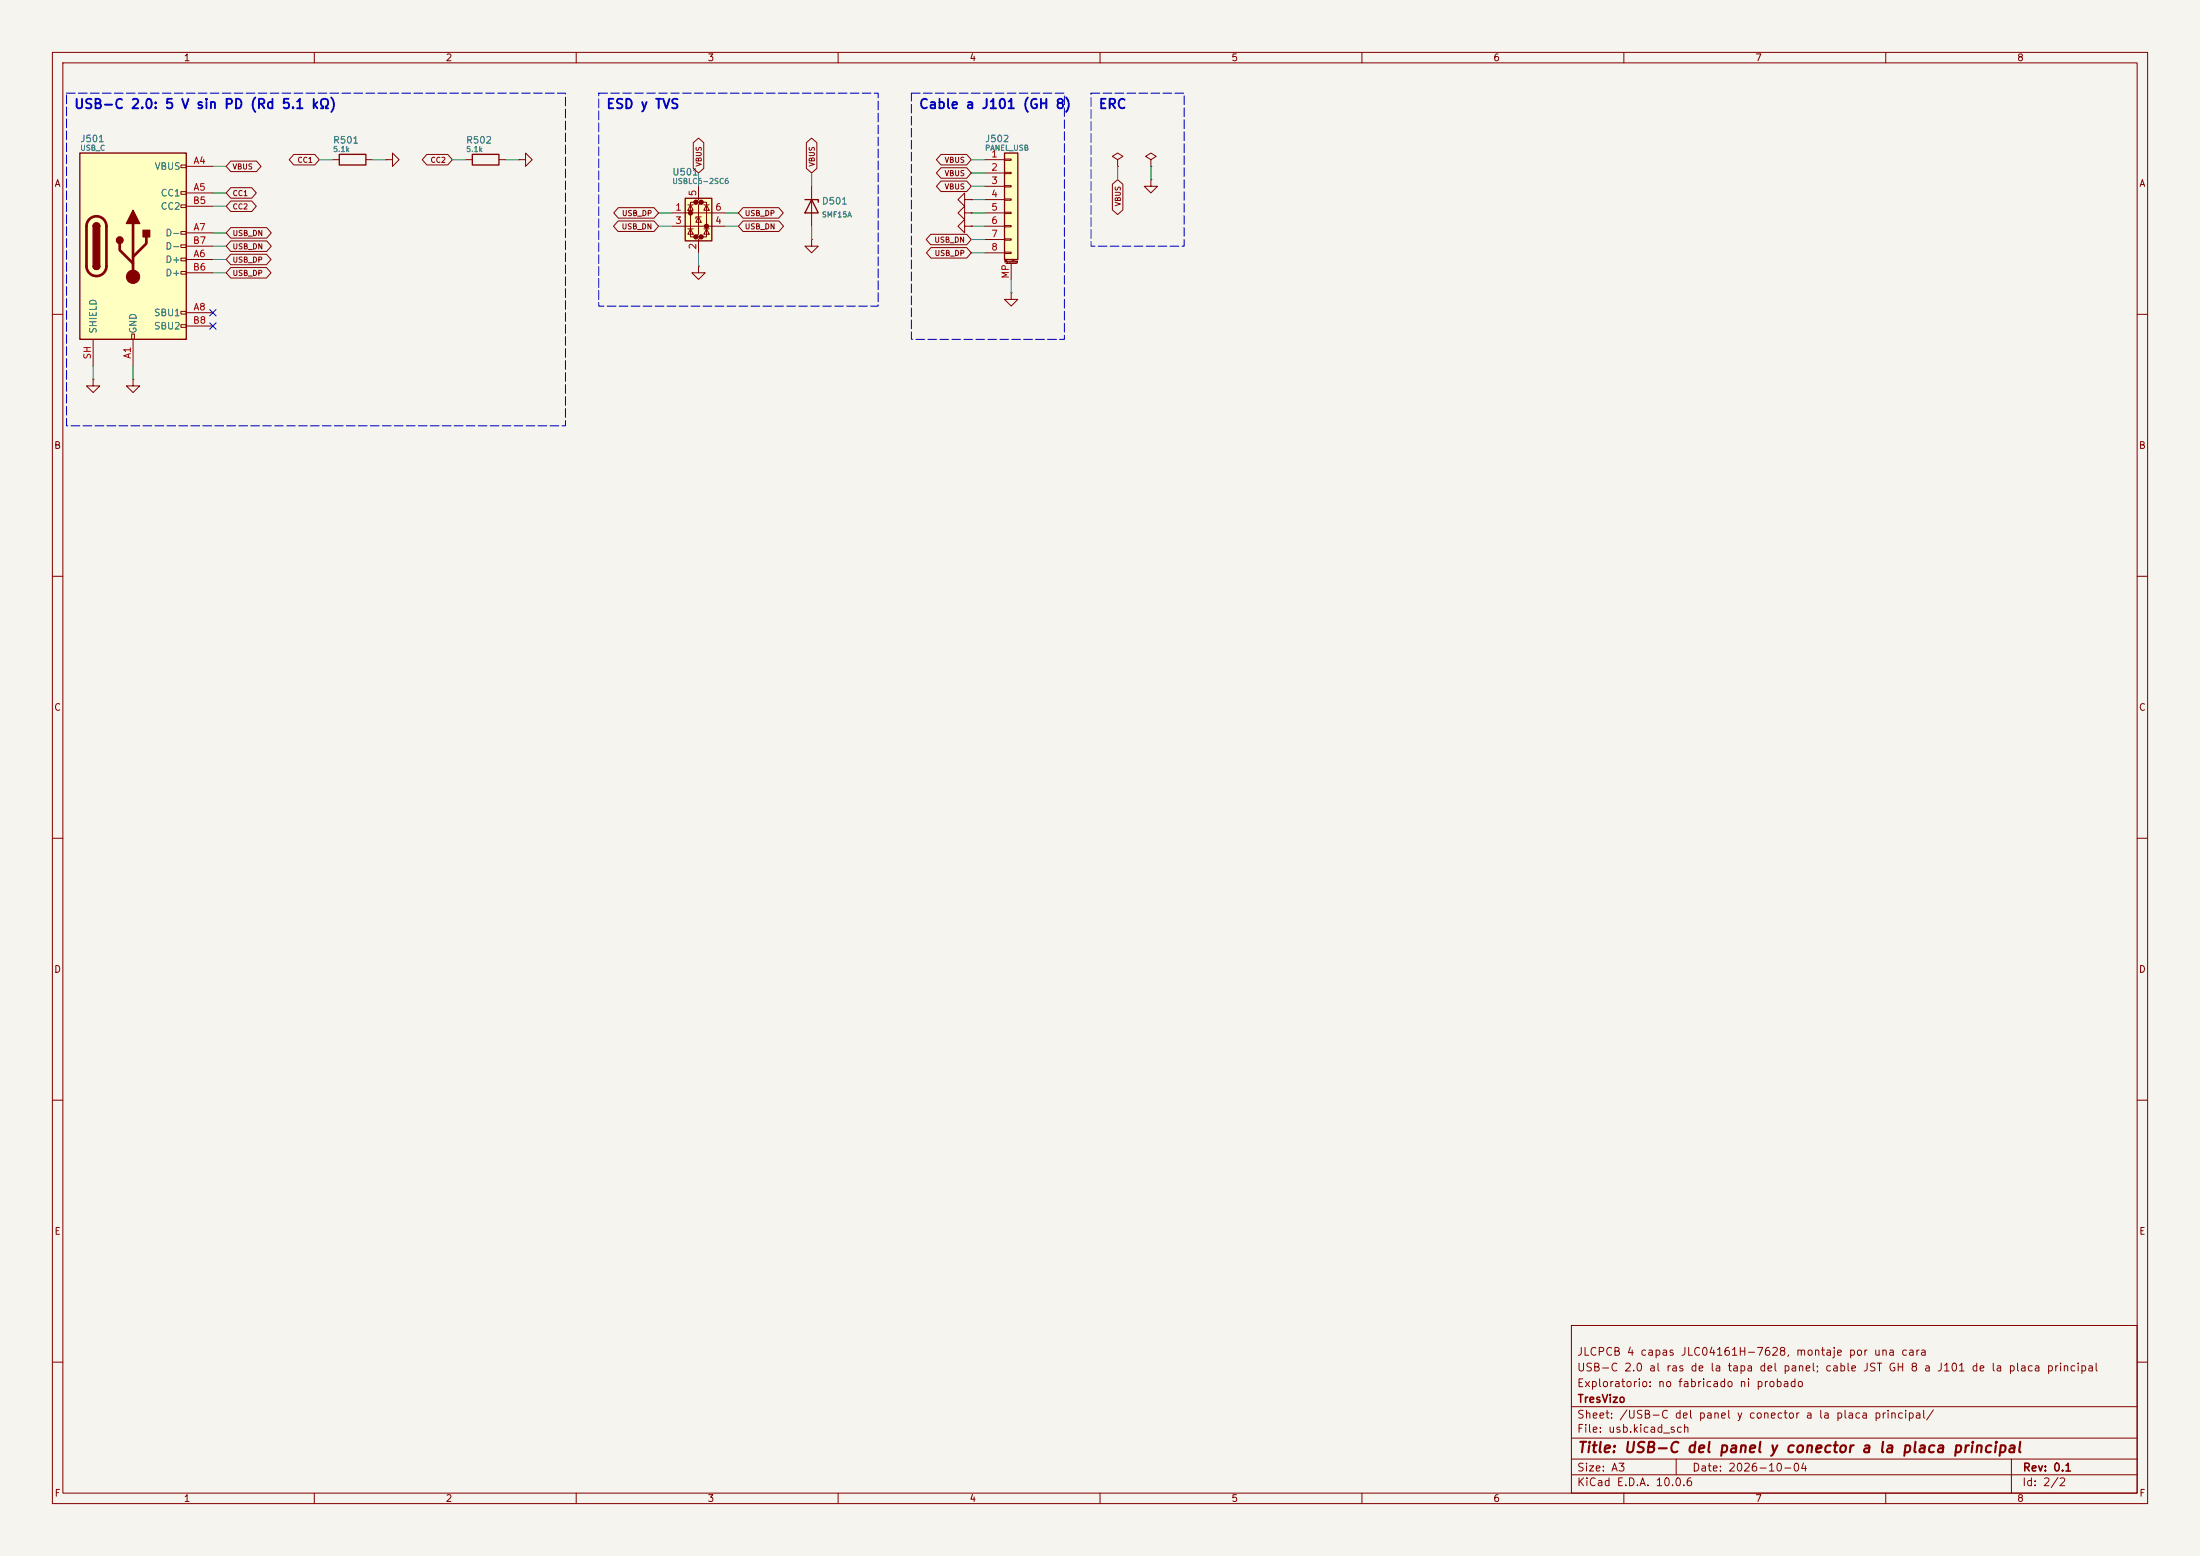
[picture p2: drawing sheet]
(kicad_sch
 (version 20250114)
 (generator "eeschema")
 (generator_version "9.0")
 (paper "A3")
 (title_block
  (title "USB-C del panel y conector a la placa principal")
  (date "2026-10-04")
  (rev "0.1")
  (company "TresVizo")
  (comment 1 "Exploratorio: no fabricado ni probado")
  (comment 2 "USB-C 2.0 al ras de la tapa del panel; cable JST GH 8 a J101 de la placa principal")
  (comment 3 "JLCPCB 4 capas JLC04161H-7628, montaje por una cara"))
 (lib_symbols
  (symbol "Connector:USB_C_Receptacle_USB2.0_16P"
   (pin_names
    (offset 1.016)) (exclude_from_sim no) (in_bom yes) (on_board yes)
   (in_pos_files yes)
   (duplicate_pin_numbers_are_jumpers no)
   (property "Reference" "J" (at 0 22.225 0) (show_name no) (do_not_autoplace no) (effects (font (size 1.27 1.27))))
   (property "Value" "USB_C_Receptacle_USB2.0_16P" (at 0 19.685 0) (show_name no) (do_not_autoplace no) (effects (font (size 1.27 1.27))))
   (property "Footprint" "" (at 3.81 0 0) (show_name no) (do_not_autoplace no) (hide yes) (effects (font (size 1.27 1.27))))
   (property "Datasheet" "https://www.usb.org/sites/default/files/documents/usb_type-c.zip" (at 3.81 0 0) (show_name no) (do_not_autoplace no) (hide yes) (effects (font (size 1.27 1.27))))
   (property "Description" "USB 2.0-only 16P Type-C Receptacle connector" (at 0 0 0) (show_name no) (do_not_autoplace no) (hide yes) (effects (font (size 1.27 1.27))))
   (symbol "USB_C_Receptacle_USB2.0_16P_0_0"
    (rectangle (start -0.254 -17.78) (end 0.254 -16.764) (stroke (width 0) (type default)) (fill (type none)))
    (rectangle (start 10.16 15.494) (end 9.144 14.986) (stroke (width 0) (type default)) (fill (type none)))
    (rectangle (start 10.16 10.414) (end 9.144 9.906) (stroke (width 0) (type default)) (fill (type none)))
    (rectangle (start 10.16 7.874) (end 9.144 7.366) (stroke (width 0) (type default)) (fill (type none)))
    (rectangle (start 10.16 2.794) (end 9.144 2.286) (stroke (width 0) (type default)) (fill (type none)))
    (rectangle (start 10.16 0.254) (end 9.144 -0.254) (stroke (width 0) (type default)) (fill (type none)))
    (rectangle (start 10.16 -2.286) (end 9.144 -2.794) (stroke (width 0) (type default)) (fill (type none)))
    (rectangle (start 10.16 -4.826) (end 9.144 -5.334) (stroke (width 0) (type default)) (fill (type none)))
    (rectangle (start 10.16 -12.446) (end 9.144 -12.954) (stroke (width 0) (type default)) (fill (type none)))
    (rectangle (start 10.16 -14.986) (end 9.144 -15.494) (stroke (width 0) (type default)) (fill (type none))))
   (symbol "USB_C_Receptacle_USB2.0_16P_0_1"
    (rectangle (start -10.16 17.78) (end 10.16 -17.78) (stroke (width 0.254) (type default)) (fill (type background)))
    (polyline (pts (xy -8.89 -3.81) (xy -8.89 3.81)) (stroke (width 0.508) (type default)) (fill (type none)))
    (rectangle (start -7.62 -3.81) (end -6.35 3.81) (stroke (width 0.254) (type default)) (fill (type outline)))
    (arc (start -7.62 3.81) (mid -6.985 4.4423) (end -6.35 3.81) (stroke (width 0.254) (type default)) (fill (type none)))
    (arc (start -7.62 3.81) (mid -6.985 4.4423) (end -6.35 3.81) (stroke (width 0.254) (type default)) (fill (type outline)))
    (arc (start -8.89 3.81) (mid -6.985 5.7067) (end -5.08 3.81) (stroke (width 0.508) (type default)) (fill (type none)))
    (arc (start -5.08 -3.81) (mid -6.985 -5.7067) (end -8.89 -3.81) (stroke (width 0.508) (type default)) (fill (type none)))
    (arc (start -6.35 -3.81) (mid -6.985 -4.4423) (end -7.62 -3.81) (stroke (width 0.254) (type default)) (fill (type none)))
    (arc (start -6.35 -3.81) (mid -6.985 -4.4423) (end -7.62 -3.81) (stroke (width 0.254) (type default)) (fill (type outline)))
    (polyline (pts (xy -5.08 3.81) (xy -5.08 -3.81)) (stroke (width 0.508) (type default)) (fill (type none)))
    (circle (center -2.54 1.143) (radius 0.635) (stroke (width 0.254) (type default)) (fill (type outline)))
    (polyline (pts (xy -1.27 4.318) (xy 0 6.858) (xy 1.27 4.318) (xy -1.27 4.318)) (stroke (width 0.254) (type default)) (fill (type outline)))
    (polyline (pts (xy 0 -2.032) (xy 2.54 0.508) (xy 2.54 1.778)) (stroke (width 0.508) (type default)) (fill (type none)))
    (polyline (pts (xy 0 -3.302) (xy -2.54 -0.762) (xy -2.54 0.508)) (stroke (width 0.508) (type default)) (fill (type none)))
    (polyline (pts (xy 0 -5.842) (xy 0 4.318)) (stroke (width 0.508) (type default)) (fill (type none)))
    (circle (center 0 -5.842) (radius 1.27) (stroke (width 0) (type default)) (fill (type outline)))
    (rectangle (start 1.905 1.778) (end 3.175 3.048) (stroke (width 0.254) (type default)) (fill (type outline))))
   (symbol "USB_C_Receptacle_USB2.0_16P_1_1"
    (pin passive line (at 0 -22.86 90) (length 5.08) (name "GND" (effects (font (size 1.27 1.27)))) (number "A1" (effects (font (size 1.27 1.27)))))
    (pin passive line (at 15.24 15.24 180) (length 5.08) (name "VBUS" (effects (font (size 1.27 1.27)))) (number "A4" (effects (font (size 1.27 1.27)))))
    (pin bidirectional line (at 15.24 10.16 180) (length 5.08) (name "CC1" (effects (font (size 1.27 1.27)))) (number "A5" (effects (font (size 1.27 1.27)))))
    (pin bidirectional line (at 15.24 -2.54 180) (length 5.08) (name "D+" (effects (font (size 1.27 1.27)))) (number "A6" (effects (font (size 1.27 1.27)))))
    (pin bidirectional line (at 15.24 2.54 180) (length 5.08) (name "D-" (effects (font (size 1.27 1.27)))) (number "A7" (effects (font (size 1.27 1.27)))))
    (pin bidirectional line (at 15.24 -12.7 180) (length 5.08) (name "SBU1" (effects (font (size 1.27 1.27)))) (number "A8" (effects (font (size 1.27 1.27)))))
    (pin passive line (at 15.24 15.24 180) (length 5.08) (hide yes) (name "VBUS" (effects (font (size 1.27 1.27)))) (number "A9" (effects (font (size 1.27 1.27)))))
    (pin passive line (at 0 -22.86 90) (length 5.08) (hide yes) (name "GND" (effects (font (size 1.27 1.27)))) (number "A12" (effects (font (size 1.27 1.27)))))
    (pin passive line (at 0 -22.86 90) (length 5.08) (hide yes) (name "GND" (effects (font (size 1.27 1.27)))) (number "B1" (effects (font (size 1.27 1.27)))))
    (pin passive line (at 15.24 15.24 180) (length 5.08) (hide yes) (name "VBUS" (effects (font (size 1.27 1.27)))) (number "B4" (effects (font (size 1.27 1.27)))))
    (pin bidirectional line (at 15.24 7.62 180) (length 5.08) (name "CC2" (effects (font (size 1.27 1.27)))) (number "B5" (effects (font (size 1.27 1.27)))))
    (pin bidirectional line (at 15.24 -5.08 180) (length 5.08) (name "D+" (effects (font (size 1.27 1.27)))) (number "B6" (effects (font (size 1.27 1.27)))))
    (pin bidirectional line (at 15.24 0 180) (length 5.08) (name "D-" (effects (font (size 1.27 1.27)))) (number "B7" (effects (font (size 1.27 1.27)))))
    (pin bidirectional line (at 15.24 -15.24 180) (length 5.08) (name "SBU2" (effects (font (size 1.27 1.27)))) (number "B8" (effects (font (size 1.27 1.27)))))
    (pin passive line (at 15.24 15.24 180) (length 5.08) (hide yes) (name "VBUS" (effects (font (size 1.27 1.27)))) (number "B9" (effects (font (size 1.27 1.27)))))
    (pin passive line (at 0 -22.86 90) (length 5.08) (hide yes) (name "GND" (effects (font (size 1.27 1.27)))) (number "B12" (effects (font (size 1.27 1.27)))))
    (pin passive line (at -7.62 -22.86 90) (length 5.08) (name "SHIELD" (effects (font (size 1.27 1.27)))) (number "SH" (effects (font (size 1.27 1.27))))))
   (embedded_fonts no))
  (symbol "power:GND"
   (power global)
   (pin_numbers (hide yes))
   (pin_names
    (offset 0) (hide yes)) (exclude_from_sim no) (in_bom yes) (on_board yes)
   (in_pos_files yes)
   (duplicate_pin_numbers_are_jumpers no)
   (property "Reference" "#PWR" (at 0 -6.35 0) (show_name no) (do_not_autoplace no) (hide yes) (effects (font (size 1.27 1.27))))
   (property "Value" "GND" (at 0 -3.81 0) (show_name no) (do_not_autoplace no) (effects (font (size 1.27 1.27))))
   (property "Footprint" "" (at 0 0 0) (show_name no) (do_not_autoplace no) (hide yes) (effects (font (size 1.27 1.27))))
   (property "Datasheet" "" (at 0 0 0) (show_name no) (do_not_autoplace no) (hide yes) (effects (font (size 1.27 1.27))))
   (property "Description" "Power symbol creates a global label with name \"GND\" , ground" (at 0 0 0) (show_name no) (do_not_autoplace no) (hide yes) (effects (font (size 1.27 1.27))))
   (symbol "GND_0_1"
    (polyline (pts (xy 0 0) (xy 0 -1.27) (xy 1.27 -1.27) (xy 0 -2.54) (xy -1.27 -1.27) (xy 0 -1.27)) (stroke (width 0) (type default)) (fill (type none))))
   (symbol "GND_1_1"
    (pin power_in line (at 0 0 270) (length 0) (name "" (effects (font (size 1.27 1.27)))) (number "1" (effects (font (size 1.27 1.27))))))
   (embedded_fonts no))
  (symbol "Device:R"
   (pin_numbers (hide yes))
   (pin_names
    (offset 0)) (exclude_from_sim no) (in_bom yes) (on_board yes)
   (in_pos_files yes)
   (duplicate_pin_numbers_are_jumpers no)
   (property "Reference" "R" (at 2.032 0 90) (show_name no) (do_not_autoplace no) (effects (font (size 1.27 1.27))))
   (property "Value" "R" (at 0 0 90) (show_name no) (do_not_autoplace no) (effects (font (size 1.27 1.27))))
   (property "Footprint" "" (at -1.778 0 90) (show_name no) (do_not_autoplace no) (hide yes) (effects (font (size 1.27 1.27))))
   (property "Datasheet" "" (at 0 0 0) (show_name no) (do_not_autoplace no) (hide yes) (effects (font (size 1.27 1.27))))
   (property "Description" "Resistor" (at 0 0 0) (show_name no) (do_not_autoplace no) (hide yes) (effects (font (size 1.27 1.27))))
   (symbol "R_0_1"
    (rectangle (start -1.016 -2.54) (end 1.016 2.54) (stroke (width 0.254) (type default)) (fill (type none))))
   (symbol "R_1_1"
    (pin passive line (at 0 3.81 270) (length 1.27) (name "" (effects (font (size 1.27 1.27)))) (number "1" (effects (font (size 1.27 1.27)))))
    (pin passive line (at 0 -3.81 90) (length 1.27) (name "" (effects (font (size 1.27 1.27)))) (number "2" (effects (font (size 1.27 1.27))))))
   (embedded_fonts no))
  (symbol "Power_Protection:USBLC6-2SC6"
   (pin_names (hide yes)) (exclude_from_sim no) (in_bom yes) (on_board yes)
   (in_pos_files yes)
   (duplicate_pin_numbers_are_jumpers no)
   (property "Reference" "U" (at 0.635 5.715 0) (show_name no) (do_not_autoplace no) (effects (font (size 1.27 1.27)) (justify left)))
   (property "Value" "USBLC6-2SC6" (at 0.635 3.81 0) (show_name no) (do_not_autoplace no) (effects (font (size 1.27 1.27)) (justify left)))
   (property "Footprint" "Package_TO_SOT_SMD:SOT-23-6" (at 1.27 -6.35 0) (show_name no) (do_not_autoplace no) (hide yes) (effects (font (size 1.27 1.27)
    (italic yes)) (justify left)))
   (property "Datasheet" "https://www.st.com/resource/en/datasheet/usblc6-2.pdf" (at 1.27 -8.255 0) (show_name no) (do_not_autoplace no) (hide yes) (effects (font (size 1.27 1.27)) (justify left)))
   (property "Description" "Very low capacitance ESD protection diode, 2 data-line, SOT-23-6" (at 0 0 0) (show_name no) (do_not_autoplace no) (hide yes) (effects (font (size 1.27 1.27))))
   (symbol "USBLC6-2SC6_0_0"
    (circle (center -1.524 0) (radius 0.0001) (stroke (width 0.508) (type default)) (fill (type none)))
    (circle (center -0.508 2.032) (radius 0.0001) (stroke (width 0.508) (type default)) (fill (type none)))
    (circle (center -0.508 -4.572) (radius 0.0001) (stroke (width 0.508) (type default)) (fill (type none)))
    (circle (center 0.508 2.032) (radius 0.0001) (stroke (width 0.508) (type default)) (fill (type none)))
    (circle (center 0.508 -4.572) (radius 0.0001) (stroke (width 0.508) (type default)) (fill (type none)))
    (circle (center 1.524 -2.54) (radius 0.0001) (stroke (width 0.508) (type default)) (fill (type none))))
   (symbol "USBLC6-2SC6_0_1"
    (polyline (pts (xy -2.54 0) (xy 2.54 0)) (stroke (width 0) (type default)) (fill (type none)))
    (polyline (pts (xy -2.54 -2.54) (xy 2.54 -2.54)) (stroke (width 0) (type default)) (fill (type none)))
    (polyline (pts (xy -2.032 0.508) (xy -1.016 0.508) (xy -1.524 1.524) (xy -2.032 0.508)) (stroke (width 0) (type default)) (fill (type none)))
    (polyline (pts (xy -2.032 -3.048) (xy -1.016 -3.048)) (stroke (width 0) (type default)) (fill (type none)))
    (polyline (pts (xy -1.016 1.524) (xy -2.032 1.524)) (stroke (width 0) (type default)) (fill (type none)))
    (polyline (pts (xy -1.016 -4.064) (xy -2.032 -4.064) (xy -1.524 -3.048) (xy -1.016 -4.064)) (stroke (width 0) (type default)) (fill (type none)))
    (polyline (pts (xy -0.508 -1.143) (xy -0.508 -0.762) (xy 0.508 -0.762)) (stroke (width 0) (type default)) (fill (type none)))
    (polyline (pts (xy 0 2.54) (xy -0.508 2.032) (xy 0.508 2.032) (xy 0 1.524) (xy 0 -4.064) (xy -0.508 -4.572) (xy 0.508 -4.572) (xy 0 -5.08)) (stroke (width 0) (type default)) (fill (type none)))
    (polyline (pts (xy 0.508 -1.778) (xy -0.508 -1.778) (xy 0 -0.762) (xy 0.508 -1.778)) (stroke (width 0) (type default)) (fill (type none)))
    (polyline (pts (xy 1.016 1.524) (xy 2.032 1.524)) (stroke (width 0) (type default)) (fill (type none)))
    (polyline (pts (xy 1.016 -3.048) (xy 2.032 -3.048)) (stroke (width 0) (type default)) (fill (type none)))
    (polyline (pts (xy 2.032 0.508) (xy 1.016 0.508) (xy 1.524 1.524) (xy 2.032 0.508)) (stroke (width 0) (type default)) (fill (type none)))
    (polyline (pts (xy 2.032 -4.064) (xy 1.016 -4.064) (xy 1.524 -3.048) (xy 2.032 -4.064)) (stroke (width 0) (type default)) (fill (type none))))
   (symbol "USBLC6-2SC6_1_1"
    (rectangle (start -2.54 2.794) (end 2.54 -5.334) (stroke (width 0.254) (type default)) (fill (type background)))
    (polyline (pts (xy -0.508 2.032) (xy -1.524 2.032) (xy -1.524 -4.572) (xy -0.508 -4.572)) (stroke (width 0) (type default)) (fill (type none)))
    (polyline (pts (xy 0.508 -4.572) (xy 1.524 -4.572) (xy 1.524 2.032) (xy 0.508 2.032)) (stroke (width 0) (type default)) (fill (type none)))
    (pin passive line (at -5.08 0 0) (length 2.54) (name "I/O1" (effects (font (size 1.27 1.27)))) (number "1" (effects (font (size 1.27 1.27)))))
    (pin passive line (at 0 -7.62 90) (length 2.54) (name "GND" (effects (font (size 1.27 1.27)))) (number "2" (effects (font (size 1.27 1.27)))))
    (pin passive line (at -5.08 -2.54 0) (length 2.54) (name "I/O2" (effects (font (size 1.27 1.27)))) (number "3" (effects (font (size 1.27 1.27)))))
    (pin passive line (at 5.08 -2.54 180) (length 2.54) (name "I/O2" (effects (font (size 1.27 1.27)))) (number "4" (effects (font (size 1.27 1.27)))))
    (pin passive line (at 0 5.08 270) (length 2.54) (name "VBUS" (effects (font (size 1.27 1.27)))) (number "5" (effects (font (size 1.27 1.27)))))
    (pin passive line (at 5.08 0 180) (length 2.54) (name "I/O1" (effects (font (size 1.27 1.27)))) (number "6" (effects (font (size 1.27 1.27))))))
   (embedded_fonts no))
  (symbol "Device:D_Zener"
   (pin_numbers (hide yes))
   (pin_names
    (offset 1.016) (hide yes)) (exclude_from_sim no) (in_bom yes) (on_board yes)
   (in_pos_files yes)
   (duplicate_pin_numbers_are_jumpers no)
   (property "Reference" "D" (at 0 2.54 0) (show_name no) (do_not_autoplace no) (effects (font (size 1.27 1.27))))
   (property "Value" "D_Zener" (at 0 -2.54 0) (show_name no) (do_not_autoplace no) (effects (font (size 1.27 1.27))))
   (property "Footprint" "" (at 0 0 0) (show_name no) (do_not_autoplace no) (hide yes) (effects (font (size 1.27 1.27))))
   (property "Datasheet" "" (at 0 0 0) (show_name no) (do_not_autoplace no) (hide yes) (effects (font (size 1.27 1.27))))
   (property "Description" "Zener diode" (at 0 0 0) (show_name no) (do_not_autoplace no) (hide yes) (effects (font (size 1.27 1.27))))
   (symbol "D_Zener_0_1"
    (polyline (pts (xy -1.27 -1.27) (xy -1.27 1.27) (xy -0.762 1.27)) (stroke (width 0.254) (type default)) (fill (type none)))
    (polyline (pts (xy 1.27 0) (xy -1.27 0)) (stroke (width 0) (type default)) (fill (type none)))
    (polyline (pts (xy 1.27 -1.27) (xy 1.27 1.27) (xy -1.27 0) (xy 1.27 -1.27)) (stroke (width 0.254) (type default)) (fill (type none))))
   (symbol "D_Zener_1_1"
    (pin passive line (at -3.81 0 0) (length 2.54) (name "K" (effects (font (size 1.27 1.27)))) (number "1" (effects (font (size 1.27 1.27)))))
    (pin passive line (at 3.81 0 180) (length 2.54) (name "A" (effects (font (size 1.27 1.27)))) (number "2" (effects (font (size 1.27 1.27))))))
   (embedded_fonts no))
  (symbol "Connector_Generic_MountingPin:Conn_01x08_MountingPin"
   (pin_names
    (offset 1.016) (hide yes)) (exclude_from_sim no) (in_bom yes) (on_board yes)
   (in_pos_files yes)
   (duplicate_pin_numbers_are_jumpers no)
   (property "Reference" "J" (at 0 10.16 0) (show_name no) (do_not_autoplace no) (effects (font (size 1.27 1.27))))
   (property "Value" "Conn_01x08_MountingPin" (at 1.27 -12.7 0) (show_name no) (do_not_autoplace no) (effects (font (size 1.27 1.27)) (justify left)))
   (property "Footprint" "" (at 0 0 0) (show_name no) (do_not_autoplace no) (hide yes) (effects (font (size 1.27 1.27))))
   (property "Datasheet" "" (at 0 0 0) (show_name no) (do_not_autoplace no) (hide yes) (effects (font (size 1.27 1.27))))
   (property "Description" "Generic connectable mounting pin connector, single row, 01x08, script generated (kicad-library-utils/schlib/autogen/connector/)" (at 0 0 0) (show_name no) (do_not_autoplace no) (hide yes) (effects (font (size 1.27 1.27))))
   (symbol "Conn_01x08_MountingPin_1_1"
    (rectangle (start -1.27 8.89) (end 1.27 -11.43) (stroke (width 0.254) (type default)) (fill (type background)))
    (rectangle (start -1.27 7.747) (end 0 7.493) (stroke (width 0.1524) (type default)) (fill (type none)))
    (rectangle (start -1.27 5.207) (end 0 4.953) (stroke (width 0.1524) (type default)) (fill (type none)))
    (rectangle (start -1.27 2.667) (end 0 2.413) (stroke (width 0.1524) (type default)) (fill (type none)))
    (rectangle (start -1.27 0.127) (end 0 -0.127) (stroke (width 0.1524) (type default)) (fill (type none)))
    (rectangle (start -1.27 -2.413) (end 0 -2.667) (stroke (width 0.1524) (type default)) (fill (type none)))
    (rectangle (start -1.27 -4.953) (end 0 -5.207) (stroke (width 0.1524) (type default)) (fill (type none)))
    (rectangle (start -1.27 -7.493) (end 0 -7.747) (stroke (width 0.1524) (type default)) (fill (type none)))
    (rectangle (start -1.27 -10.033) (end 0 -10.287) (stroke (width 0.1524) (type default)) (fill (type none)))
    (polyline (pts (xy -1.016 -12.192) (xy 1.016 -12.192)) (stroke (width 0.1524) (type default)) (fill (type none)))
    (text "Mounting" (at 0 -11.811 0) (effects (font (size 0.381 0.381))))
    (pin passive line (at -5.08 7.62 0) (length 3.81) (name "Pin_1" (effects (font (size 1.27 1.27)))) (number "1" (effects (font (size 1.27 1.27)))))
    (pin passive line (at -5.08 5.08 0) (length 3.81) (name "Pin_2" (effects (font (size 1.27 1.27)))) (number "2" (effects (font (size 1.27 1.27)))))
    (pin passive line (at -5.08 2.54 0) (length 3.81) (name "Pin_3" (effects (font (size 1.27 1.27)))) (number "3" (effects (font (size 1.27 1.27)))))
    (pin passive line (at -5.08 0 0) (length 3.81) (name "Pin_4" (effects (font (size 1.27 1.27)))) (number "4" (effects (font (size 1.27 1.27)))))
    (pin passive line (at -5.08 -2.54 0) (length 3.81) (name "Pin_5" (effects (font (size 1.27 1.27)))) (number "5" (effects (font (size 1.27 1.27)))))
    (pin passive line (at -5.08 -5.08 0) (length 3.81) (name "Pin_6" (effects (font (size 1.27 1.27)))) (number "6" (effects (font (size 1.27 1.27)))))
    (pin passive line (at -5.08 -7.62 0) (length 3.81) (name "Pin_7" (effects (font (size 1.27 1.27)))) (number "7" (effects (font (size 1.27 1.27)))))
    (pin passive line (at -5.08 -10.16 0) (length 3.81) (name "Pin_8" (effects (font (size 1.27 1.27)))) (number "8" (effects (font (size 1.27 1.27)))))
    (pin passive line (at 0 -15.24 90) (length 3.048) (name "MountPin" (effects (font (size 1.27 1.27)))) (number "MP" (effects (font (size 1.27 1.27))))))
   (embedded_fonts no))
  (symbol "power:PWR_FLAG"
   (power global)
   (pin_numbers (hide yes))
   (pin_names
    (offset 0) (hide yes)) (exclude_from_sim no) (in_bom yes) (on_board yes)
   (in_pos_files yes)
   (duplicate_pin_numbers_are_jumpers no)
   (property "Reference" "#FLG" (at 0 1.905 0) (show_name no) (do_not_autoplace no) (hide yes) (effects (font (size 1.27 1.27))))
   (property "Value" "PWR_FLAG" (at 0 3.81 0) (show_name no) (do_not_autoplace no) (effects (font (size 1.27 1.27))))
   (property "Footprint" "" (at 0 0 0) (show_name no) (do_not_autoplace no) (hide yes) (effects (font (size 1.27 1.27))))
   (property "Datasheet" "" (at 0 0 0) (show_name no) (do_not_autoplace no) (hide yes) (effects (font (size 1.27 1.27))))
   (property "Description" "Special symbol for telling ERC where power comes from" (at 0 0 0) (show_name no) (do_not_autoplace no) (hide yes) (effects (font (size 1.27 1.27))))
   (symbol "PWR_FLAG_0_0"
    (pin power_out line (at 0 0 90) (length 0) (name "" (effects (font (size 1.27 1.27)))) (number "1" (effects (font (size 1.27 1.27))))))
   (symbol "PWR_FLAG_0_1"
    (polyline (pts (xy 0 0) (xy 0 1.27) (xy -1.016 1.905) (xy 0 2.54) (xy 1.016 1.905) (xy 0 1.27)) (stroke (width 0) (type default)) (fill (type none))))
   (embedded_fonts no)))
 (symbol
  (lib_id "Connector:USB_C_Receptacle_USB2.0_16P")
  (at 25.4 46.99 0)
  (unit 1)
  (exclude_from_sim no)
  (in_bom yes)
  (on_board yes)
  (dnp no)
  (property "Reference" "J501" (at 15.24 27.21 0) (effects (font (size 1.27 1.27)) (justify left bottom)))
  (property "Value" "USB_C" (at 15.24 28.81 0) (effects (font (size 1 1)) (justify left bottom)))
  (property "Footprint" "tresvizo_lcsc:USB-C_SMD-TYPE-C-31-M-12" (at 25.4 46.99 0) (effects (font (size 1.27 1.27)) (hide yes)))
  (property "Datasheet" "https://www.lcsc.com/datasheet/lcsc_datasheet_2205251630_Korean-Hroparts-Elec-TYPE-C-31-M-12_C165948.pdf" (at 25.4 46.99 0) (effects (font (size 1.27 1.27)) (hide yes)))
  (property "Description" "HRO TYPE-C-31-M-12: USB-C 16 contactos horizontal; cara 1.29 mm por delante del canto, eje a ~1.65 mm de la placa; carcasa a GND" (at 25.4 46.99 0) (effects (font (size 1.27 1.27)) (hide yes)))
  (property "MPN" "TYPE-C-31-M-12" (at 25.4 46.99 0) (effects (font (size 1.27 1.27)) (hide yes)))
  (property "LCSC" "C165948" (at 25.4 46.99 0) (effects (font (size 1.27 1.27)) (hide yes)))
  (pin "A1")
  (pin "A4")
  (pin "A5")
  (pin "A6")
  (pin "A7")
  (pin "A8")
  (pin "A9")
  (pin "A12")
  (pin "B1")
  (pin "B4")
  (pin "B5")
  (pin "B6")
  (pin "B7")
  (pin "B8")
  (pin "B9")
  (pin "B12")
  (pin "SH"))
 (wire
  (pts (xy 25.4 69.85) (xy 25.4 72.39))
  (stroke (width 0) (type default)))
 (symbol
  (lib_id "power:GND")
  (at 25.4 72.39 0)
  (unit 1)
  (exclude_from_sim no)
  (in_bom yes)
  (on_board yes)
  (dnp no)
  (property "Reference" "#PWR1001" (at 25.4 72.39 0) (effects (font (size 1.27 1.27)) (hide yes)))
  (property "Value" "GND" (at 25.4 75.59 0) (effects (font (size 1 1)) (hide yes)))
  (property "Footprint" "" (at 25.4 72.39 0) (effects (font (size 1.27 1.27)) (hide yes)))
  (property "Datasheet" "" (at 25.4 72.39 0) (effects (font (size 1.27 1.27)) (hide yes)))
  (property "Description" "" (at 25.4 72.39 0) (effects (font (size 1.27 1.27)) (hide yes)))
  (pin "1"))
 (wire
  (pts (xy 40.64 31.75) (xy 43.18 31.75))
  (stroke (width 0) (type default)))
 (global_label "VBUS"
  (shape bidirectional)
  (at 43.18 31.75 0)
  (fields_autoplaced yes)
  (effects (font (size 1 1)) (justify left))
  (property "Intersheetrefs" "${INTERSHEET_REFS}" (at 43.18 31.75 0) (effects (font (size 1 1)) (hide yes))))
 (wire
  (pts (xy 40.64 36.83) (xy 43.18 36.83))
  (stroke (width 0) (type default)))
 (global_label "CC1"
  (shape bidirectional)
  (at 43.18 36.83 0)
  (fields_autoplaced yes)
  (effects (font (size 1 1)) (justify left))
  (property "Intersheetrefs" "${INTERSHEET_REFS}" (at 43.18 36.83 0) (effects (font (size 1 1)) (hide yes))))
 (wire
  (pts (xy 40.64 49.53) (xy 43.18 49.53))
  (stroke (width 0) (type default)))
 (global_label "USB_DP"
  (shape bidirectional)
  (at 43.18 49.53 0)
  (fields_autoplaced yes)
  (effects (font (size 1 1)) (justify left))
  (property "Intersheetrefs" "${INTERSHEET_REFS}" (at 43.18 49.53 0) (effects (font (size 1 1)) (hide yes))))
 (wire
  (pts (xy 40.64 44.45) (xy 43.18 44.45))
  (stroke (width 0) (type default)))
 (global_label "USB_DN"
  (shape bidirectional)
  (at 43.18 44.45 0)
  (fields_autoplaced yes)
  (effects (font (size 1 1)) (justify left))
  (property "Intersheetrefs" "${INTERSHEET_REFS}" (at 43.18 44.45 0) (effects (font (size 1 1)) (hide yes))))
 (no_connect
  (at 40.64 59.69))
 (wire
  (pts (xy 40.64 39.37) (xy 43.18 39.37))
  (stroke (width 0) (type default)))
 (global_label "CC2"
  (shape bidirectional)
  (at 43.18 39.37 0)
  (fields_autoplaced yes)
  (effects (font (size 1 1)) (justify left))
  (property "Intersheetrefs" "${INTERSHEET_REFS}" (at 43.18 39.37 0) (effects (font (size 1 1)) (hide yes))))
 (wire
  (pts (xy 40.64 52.07) (xy 43.18 52.07))
  (stroke (width 0) (type default)))
 (global_label "USB_DP"
  (shape bidirectional)
  (at 43.18 52.07 0)
  (fields_autoplaced yes)
  (effects (font (size 1 1)) (justify left))
  (property "Intersheetrefs" "${INTERSHEET_REFS}" (at 43.18 52.07 0) (effects (font (size 1 1)) (hide yes))))
 (wire
  (pts (xy 40.64 46.99) (xy 43.18 46.99))
  (stroke (width 0) (type default)))
 (global_label "USB_DN"
  (shape bidirectional)
  (at 43.18 46.99 0)
  (fields_autoplaced yes)
  (effects (font (size 1 1)) (justify left))
  (property "Intersheetrefs" "${INTERSHEET_REFS}" (at 43.18 46.99 0) (effects (font (size 1 1)) (hide yes))))
 (no_connect
  (at 40.64 62.23))
 (wire
  (pts (xy 17.78 69.85) (xy 17.78 72.39))
  (stroke (width 0) (type default)))
 (symbol
  (lib_id "power:GND")
  (at 17.78 72.39 0)
  (unit 1)
  (exclude_from_sim no)
  (in_bom yes)
  (on_board yes)
  (dnp no)
  (property "Reference" "#PWR1002" (at 17.78 72.39 0) (effects (font (size 1.27 1.27)) (hide yes)))
  (property "Value" "GND" (at 17.78 75.59 0) (effects (font (size 1 1)) (hide yes)))
  (property "Footprint" "" (at 17.78 72.39 0) (effects (font (size 1.27 1.27)) (hide yes)))
  (property "Datasheet" "" (at 17.78 72.39 0) (effects (font (size 1.27 1.27)) (hide yes)))
  (property "Description" "" (at 17.78 72.39 0) (effects (font (size 1.27 1.27)) (hide yes)))
  (pin "1"))
 (symbol
  (lib_id "Device:R")
  (at 67.31 30.48 90)
  (unit 1)
  (exclude_from_sim no)
  (in_bom yes)
  (on_board yes)
  (dnp no)
  (property "Reference" "R501" (at 63.5 27.464 270) (effects (font (size 1.27 1.27)) (justify left bottom)))
  (property "Value" "5.1k" (at 63.5 29.064 270) (effects (font (size 1 1)) (justify left bottom)))
  (property "Footprint" "Resistor_SMD:R_0402_1005Metric" (at 67.31 30.48 0) (effects (font (size 1.27 1.27)) (hide yes)))
  (property "Datasheet" "" (at 67.31 30.48 0) (effects (font (size 1.27 1.27)) (hide yes)))
  (property "Description" "Rd de CC1: el cargador ve un sumidero y entrega 5 V (sin PD ni HVDCP)" (at 67.31 30.48 0) (effects (font (size 1.27 1.27)) (hide yes)))
  (property "MPN" "0402WGF5101TCE" (at 67.31 30.48 0) (effects (font (size 1.27 1.27)) (hide yes)))
  (property "LCSC" "C25905" (at 67.31 30.48 0) (effects (font (size 1.27 1.27)) (hide yes)))
  (pin "1")
  (pin "2"))
 (wire
  (pts (xy 63.5 30.48) (xy 60.96 30.48))
  (stroke (width 0) (type default)))
 (global_label "CC1"
  (shape bidirectional)
  (at 60.96 30.48 180)
  (fields_autoplaced yes)
  (effects (font (size 1 1)) (justify right))
  (property "Intersheetrefs" "${INTERSHEET_REFS}" (at 60.96 30.48 0) (effects (font (size 1 1)) (hide yes))))
 (wire
  (pts (xy 71.12 30.48) (xy 73.66 30.48))
  (stroke (width 0) (type default)))
 (symbol
  (lib_id "power:GND")
  (at 73.66 30.48 90)
  (unit 1)
  (exclude_from_sim no)
  (in_bom yes)
  (on_board yes)
  (dnp no)
  (property "Reference" "#PWR1003" (at 73.66 30.48 0) (effects (font (size 1.27 1.27)) (hide yes)))
  (property "Value" "GND" (at 73.66 33.68 270) (effects (font (size 1 1)) (hide yes)))
  (property "Footprint" "" (at 73.66 30.48 0) (effects (font (size 1.27 1.27)) (hide yes)))
  (property "Datasheet" "" (at 73.66 30.48 0) (effects (font (size 1.27 1.27)) (hide yes)))
  (property "Description" "" (at 73.66 30.48 0) (effects (font (size 1.27 1.27)) (hide yes)))
  (pin "1"))
 (symbol
  (lib_id "Device:R")
  (at 92.71 30.48 90)
  (unit 1)
  (exclude_from_sim no)
  (in_bom yes)
  (on_board yes)
  (dnp no)
  (property "Reference" "R502" (at 88.9 27.464 270) (effects (font (size 1.27 1.27)) (justify left bottom)))
  (property "Value" "5.1k" (at 88.9 29.064 270) (effects (font (size 1 1)) (justify left bottom)))
  (property "Footprint" "Resistor_SMD:R_0402_1005Metric" (at 92.71 30.48 0) (effects (font (size 1.27 1.27)) (hide yes)))
  (property "Datasheet" "" (at 92.71 30.48 0) (effects (font (size 1.27 1.27)) (hide yes)))
  (property "Description" "Rd de CC2: el cargador ve un sumidero y entrega 5 V (sin PD ni HVDCP)" (at 92.71 30.48 0) (effects (font (size 1.27 1.27)) (hide yes)))
  (property "MPN" "0402WGF5101TCE" (at 92.71 30.48 0) (effects (font (size 1.27 1.27)) (hide yes)))
  (property "LCSC" "C25905" (at 92.71 30.48 0) (effects (font (size 1.27 1.27)) (hide yes)))
  (pin "1")
  (pin "2"))
 (wire
  (pts (xy 88.9 30.48) (xy 86.36 30.48))
  (stroke (width 0) (type default)))
 (global_label "CC2"
  (shape bidirectional)
  (at 86.36 30.48 180)
  (fields_autoplaced yes)
  (effects (font (size 1 1)) (justify right))
  (property "Intersheetrefs" "${INTERSHEET_REFS}" (at 86.36 30.48 0) (effects (font (size 1 1)) (hide yes))))
 (wire
  (pts (xy 96.52 30.48) (xy 99.06 30.48))
  (stroke (width 0) (type default)))
 (symbol
  (lib_id "power:GND")
  (at 99.06 30.48 90)
  (unit 1)
  (exclude_from_sim no)
  (in_bom yes)
  (on_board yes)
  (dnp no)
  (property "Reference" "#PWR1004" (at 99.06 30.48 0) (effects (font (size 1.27 1.27)) (hide yes)))
  (property "Value" "GND" (at 99.06 33.68 270) (effects (font (size 1 1)) (hide yes)))
  (property "Footprint" "" (at 99.06 30.48 0) (effects (font (size 1.27 1.27)) (hide yes)))
  (property "Datasheet" "" (at 99.06 30.48 0) (effects (font (size 1.27 1.27)) (hide yes)))
  (property "Description" "" (at 99.06 30.48 0) (effects (font (size 1.27 1.27)) (hide yes)))
  (pin "1"))
 (symbol
  (lib_id "Power_Protection:USBLC6-2SC6")
  (at 133.35 40.64 0)
  (unit 1)
  (exclude_from_sim no)
  (in_bom yes)
  (on_board yes)
  (dnp no)
  (property "Reference" "U501" (at 128.27 33.56 0) (effects (font (size 1.27 1.27)) (justify left bottom)))
  (property "Value" "USBLC6-2SC6" (at 128.27 35.16 0) (effects (font (size 1 1)) (justify left bottom)))
  (property "Footprint" "tresvizo_lcsc:SOT-23-6_L2.9-W1.6-P0.95-LS2.8-BL" (at 133.35 40.64 0) (effects (font (size 1.27 1.27)) (hide yes)))
  (property "Datasheet" "https://www.st.com/resource/en/datasheet/usblc6-2.pdf" (at 133.35 40.64 0) (effects (font (size 1.27 1.27)) (hide yes)))
  (property "Description" "ESD de D+/D-; pin 5 a VBUS (5 V fijos: solo Rd, sin PD)" (at 133.35 40.64 0) (effects (font (size 1.27 1.27)) (hide yes)))
  (property "MPN" "USBLC6-2SC6" (at 133.35 40.64 0) (effects (font (size 1.27 1.27)) (hide yes)))
  (property "LCSC" "C2687116" (at 133.35 40.64 0) (effects (font (size 1.27 1.27)) (hide yes)))
  (pin "1")
  (pin "2")
  (pin "3")
  (pin "4")
  (pin "5")
  (pin "6"))
 (wire
  (pts (xy 128.27 40.64) (xy 125.73 40.64))
  (stroke (width 0) (type default)))
 (global_label "USB_DP"
  (shape bidirectional)
  (at 125.73 40.64 180)
  (fields_autoplaced yes)
  (effects (font (size 1 1)) (justify right))
  (property "Intersheetrefs" "${INTERSHEET_REFS}" (at 125.73 40.64 0) (effects (font (size 1 1)) (hide yes))))
 (wire
  (pts (xy 133.35 48.26) (xy 133.35 50.8))
  (stroke (width 0) (type default)))
 (symbol
  (lib_id "power:GND")
  (at 133.35 50.8 0)
  (unit 1)
  (exclude_from_sim no)
  (in_bom yes)
  (on_board yes)
  (dnp no)
  (property "Reference" "#PWR1005" (at 133.35 50.8 0) (effects (font (size 1.27 1.27)) (hide yes)))
  (property "Value" "GND" (at 133.35 54 0) (effects (font (size 1 1)) (hide yes)))
  (property "Footprint" "" (at 133.35 50.8 0) (effects (font (size 1.27 1.27)) (hide yes)))
  (property "Datasheet" "" (at 133.35 50.8 0) (effects (font (size 1.27 1.27)) (hide yes)))
  (property "Description" "" (at 133.35 50.8 0) (effects (font (size 1.27 1.27)) (hide yes)))
  (pin "1"))
 (wire
  (pts (xy 128.27 43.18) (xy 125.73 43.18))
  (stroke (width 0) (type default)))
 (global_label "USB_DN"
  (shape bidirectional)
  (at 125.73 43.18 180)
  (fields_autoplaced yes)
  (effects (font (size 1 1)) (justify right))
  (property "Intersheetrefs" "${INTERSHEET_REFS}" (at 125.73 43.18 0) (effects (font (size 1 1)) (hide yes))))
 (wire
  (pts (xy 138.43 43.18) (xy 140.97 43.18))
  (stroke (width 0) (type default)))
 (global_label "USB_DN"
  (shape bidirectional)
  (at 140.97 43.18 0)
  (fields_autoplaced yes)
  (effects (font (size 1 1)) (justify left))
  (property "Intersheetrefs" "${INTERSHEET_REFS}" (at 140.97 43.18 0) (effects (font (size 1 1)) (hide yes))))
 (wire
  (pts (xy 133.35 35.56) (xy 133.35 33.02))
  (stroke (width 0) (type default)))
 (global_label "VBUS"
  (shape bidirectional)
  (at 133.35 33.02 90)
  (fields_autoplaced yes)
  (effects (font (size 1 1)) (justify left))
  (property "Intersheetrefs" "${INTERSHEET_REFS}" (at 133.35 33.02 0) (effects (font (size 1 1)) (hide yes))))
 (wire
  (pts (xy 138.43 40.64) (xy 140.97 40.64))
  (stroke (width 0) (type default)))
 (global_label "USB_DP"
  (shape bidirectional)
  (at 140.97 40.64 0)
  (fields_autoplaced yes)
  (effects (font (size 1 1)) (justify left))
  (property "Intersheetrefs" "${INTERSHEET_REFS}" (at 140.97 40.64 0) (effects (font (size 1 1)) (hide yes))))
 (symbol
  (lib_id "Device:D_Zener")
  (at 154.94 39.37 270)
  (unit 1)
  (exclude_from_sim no)
  (in_bom yes)
  (on_board yes)
  (dnp no)
  (property "Reference" "D501" (at 156.81 38.37 90) (effects (font (size 1.27 1.27)) (justify left)))
  (property "Value" "SMF15A" (at 156.81 40.97 90) (effects (font (size 1 1)) (justify left)))
  (property "Footprint" "tresvizo_lcsc:SOD-123FL_L2.7-W1.8-LS3.8-RD" (at 154.94 39.37 0) (effects (font (size 1.27 1.27)) (hide yes)))
  (property "Datasheet" "https://wmsc.lcsc.com/wmsc/upload/file/pdf/v2/lcsc/2312041000_hongjiacheng-SMF15A_C19077509.pdf" (at 154.94 39.37 0) (effects (font (size 1.27 1.27)) (hide yes)))
  (property "Description" "TVS unidireccional de VBUS, 15 V de trabajo (la misma de la placa principal)" (at 154.94 39.37 0) (effects (font (size 1.27 1.27)) (hide yes)))
  (property "MPN" "SMF15A" (at 154.94 39.37 0) (effects (font (size 1.27 1.27)) (hide yes)))
  (property "LCSC" "C19077509" (at 154.94 39.37 0) (effects (font (size 1.27 1.27)) (hide yes)))
  (pin "1")
  (pin "2"))
 (wire
  (pts (xy 154.94 35.56) (xy 154.94 33.02))
  (stroke (width 0) (type default)))
 (global_label "VBUS"
  (shape bidirectional)
  (at 154.94 33.02 90)
  (fields_autoplaced yes)
  (effects (font (size 1 1)) (justify left))
  (property "Intersheetrefs" "${INTERSHEET_REFS}" (at 154.94 33.02 0) (effects (font (size 1 1)) (hide yes))))
 (wire
  (pts (xy 154.94 43.18) (xy 154.94 45.72))
  (stroke (width 0) (type default)))
 (symbol
  (lib_id "power:GND")
  (at 154.94 45.72 0)
  (unit 1)
  (exclude_from_sim no)
  (in_bom yes)
  (on_board yes)
  (dnp no)
  (property "Reference" "#PWR1006" (at 154.94 45.72 0) (effects (font (size 1.27 1.27)) (hide yes)))
  (property "Value" "GND" (at 154.94 48.92 0) (effects (font (size 1 1)) (hide yes)))
  (property "Footprint" "" (at 154.94 45.72 0) (effects (font (size 1.27 1.27)) (hide yes)))
  (property "Datasheet" "" (at 154.94 45.72 0) (effects (font (size 1.27 1.27)) (hide yes)))
  (property "Description" "" (at 154.94 45.72 0) (effects (font (size 1.27 1.27)) (hide yes)))
  (pin "1"))
 (symbol
  (lib_id "Connector_Generic_MountingPin:Conn_01x08_MountingPin")
  (at 193.04 38.1 0)
  (unit 1)
  (exclude_from_sim no)
  (in_bom yes)
  (on_board yes)
  (dnp no)
  (property "Reference" "J502" (at 187.96 27.21 0) (effects (font (size 1.27 1.27)) (justify left bottom)))
  (property "Value" "PANEL_USB" (at 187.96 28.81 0) (effects (font (size 1 1)) (justify left bottom)))
  (property "Footprint" "tresvizo_lcsc:CONN-SMD_8P-P1.25_XUNPU-WAFER-GH1.25-8PWB" (at 193.04 38.1 0) (effects (font (size 1.27 1.27)) (hide yes)))
  (property "Datasheet" "https://www.jst-mfg.com/product/pdf/eng/eGH.pdf" (at 193.04 38.1 0) (effects (font (size 1.27 1.27)) (hide yes)))
  (property "Description" "GH 8 lateral (XUNPU, huella de JST SM08B-GHS-TB): 1-3 VBUS, 4-6 GND, 7 D-, 8 D+; tres contactos por lado (GH ~1 A por contacto con AWG26)" (at 193.04 38.1 0) (effects (font (size 1.27 1.27)) (hide yes)))
  (property "MPN" "WAFER-GH1.25-8PWB" (at 193.04 38.1 0) (effects (font (size 1.27 1.27)) (hide yes)))
  (property "LCSC" "C3029383" (at 193.04 38.1 0) (effects (font (size 1.27 1.27)) (hide yes)))
  (pin "1")
  (pin "2")
  (pin "3")
  (pin "4")
  (pin "5")
  (pin "6")
  (pin "7")
  (pin "8")
  (pin "MP"))
 (wire
  (pts (xy 187.96 30.48) (xy 185.42 30.48))
  (stroke (width 0) (type default)))
 (global_label "VBUS"
  (shape bidirectional)
  (at 185.42 30.48 180)
  (fields_autoplaced yes)
  (effects (font (size 1 1)) (justify right))
  (property "Intersheetrefs" "${INTERSHEET_REFS}" (at 185.42 30.48 0) (effects (font (size 1 1)) (hide yes))))
 (wire
  (pts (xy 187.96 33.02) (xy 185.42 33.02))
  (stroke (width 0) (type default)))
 (global_label "VBUS"
  (shape bidirectional)
  (at 185.42 33.02 180)
  (fields_autoplaced yes)
  (effects (font (size 1 1)) (justify right))
  (property "Intersheetrefs" "${INTERSHEET_REFS}" (at 185.42 33.02 0) (effects (font (size 1 1)) (hide yes))))
 (wire
  (pts (xy 187.96 35.56) (xy 185.42 35.56))
  (stroke (width 0) (type default)))
 (global_label "VBUS"
  (shape bidirectional)
  (at 185.42 35.56 180)
  (fields_autoplaced yes)
  (effects (font (size 1 1)) (justify right))
  (property "Intersheetrefs" "${INTERSHEET_REFS}" (at 185.42 35.56 0) (effects (font (size 1 1)) (hide yes))))
 (wire
  (pts (xy 187.96 38.1) (xy 185.42 38.1))
  (stroke (width 0) (type default)))
 (symbol
  (lib_id "power:GND")
  (at 185.42 38.1 270)
  (unit 1)
  (exclude_from_sim no)
  (in_bom yes)
  (on_board yes)
  (dnp no)
  (property "Reference" "#PWR1007" (at 185.42 38.1 0) (effects (font (size 1.27 1.27)) (hide yes)))
  (property "Value" "GND" (at 185.42 41.3 90) (effects (font (size 1 1)) (hide yes)))
  (property "Footprint" "" (at 185.42 38.1 0) (effects (font (size 1.27 1.27)) (hide yes)))
  (property "Datasheet" "" (at 185.42 38.1 0) (effects (font (size 1.27 1.27)) (hide yes)))
  (property "Description" "" (at 185.42 38.1 0) (effects (font (size 1.27 1.27)) (hide yes)))
  (pin "1"))
 (wire
  (pts (xy 187.96 40.64) (xy 185.42 40.64))
  (stroke (width 0) (type default)))
 (symbol
  (lib_id "power:GND")
  (at 185.42 40.64 270)
  (unit 1)
  (exclude_from_sim no)
  (in_bom yes)
  (on_board yes)
  (dnp no)
  (property "Reference" "#PWR1008" (at 185.42 40.64 0) (effects (font (size 1.27 1.27)) (hide yes)))
  (property "Value" "GND" (at 185.42 43.84 90) (effects (font (size 1 1)) (hide yes)))
  (property "Footprint" "" (at 185.42 40.64 0) (effects (font (size 1.27 1.27)) (hide yes)))
  (property "Datasheet" "" (at 185.42 40.64 0) (effects (font (size 1.27 1.27)) (hide yes)))
  (property "Description" "" (at 185.42 40.64 0) (effects (font (size 1.27 1.27)) (hide yes)))
  (pin "1"))
 (wire
  (pts (xy 187.96 43.18) (xy 185.42 43.18))
  (stroke (width 0) (type default)))
 (symbol
  (lib_id "power:GND")
  (at 185.42 43.18 270)
  (unit 1)
  (exclude_from_sim no)
  (in_bom yes)
  (on_board yes)
  (dnp no)
  (property "Reference" "#PWR1009" (at 185.42 43.18 0) (effects (font (size 1.27 1.27)) (hide yes)))
  (property "Value" "GND" (at 185.42 46.38 90) (effects (font (size 1 1)) (hide yes)))
  (property "Footprint" "" (at 185.42 43.18 0) (effects (font (size 1.27 1.27)) (hide yes)))
  (property "Datasheet" "" (at 185.42 43.18 0) (effects (font (size 1.27 1.27)) (hide yes)))
  (property "Description" "" (at 185.42 43.18 0) (effects (font (size 1.27 1.27)) (hide yes)))
  (pin "1"))
 (wire
  (pts (xy 187.96 45.72) (xy 185.42 45.72))
  (stroke (width 0) (type default)))
 (global_label "USB_DN"
  (shape bidirectional)
  (at 185.42 45.72 180)
  (fields_autoplaced yes)
  (effects (font (size 1 1)) (justify right))
  (property "Intersheetrefs" "${INTERSHEET_REFS}" (at 185.42 45.72 0) (effects (font (size 1 1)) (hide yes))))
 (wire
  (pts (xy 187.96 48.26) (xy 185.42 48.26))
  (stroke (width 0) (type default)))
 (global_label "USB_DP"
  (shape bidirectional)
  (at 185.42 48.26 180)
  (fields_autoplaced yes)
  (effects (font (size 1 1)) (justify right))
  (property "Intersheetrefs" "${INTERSHEET_REFS}" (at 185.42 48.26 0) (effects (font (size 1 1)) (hide yes))))
 (wire
  (pts (xy 193.04 53.34) (xy 193.04 55.88))
  (stroke (width 0) (type default)))
 (symbol
  (lib_id "power:GND")
  (at 193.04 55.88 0)
  (unit 1)
  (exclude_from_sim no)
  (in_bom yes)
  (on_board yes)
  (dnp no)
  (property "Reference" "#PWR1010" (at 193.04 55.88 0) (effects (font (size 1.27 1.27)) (hide yes)))
  (property "Value" "GND" (at 193.04 59.08 0) (effects (font (size 1 1)) (hide yes)))
  (property "Footprint" "" (at 193.04 55.88 0) (effects (font (size 1.27 1.27)) (hide yes)))
  (property "Datasheet" "" (at 193.04 55.88 0) (effects (font (size 1.27 1.27)) (hide yes)))
  (property "Description" "" (at 193.04 55.88 0) (effects (font (size 1.27 1.27)) (hide yes)))
  (pin "1"))
 (symbol
  (lib_id "power:PWR_FLAG")
  (at 213.36 31.75 0)
  (unit 1)
  (exclude_from_sim no)
  (in_bom no)
  (on_board yes)
  (dnp no)
  (property "Reference" "#FLG01" (at 212.344 27.21 0) (effects (font (size 1.27 1.27)) (justify left bottom) (hide yes)))
  (property "Value" "PWR_FLAG" (at 212.344 28.81 0) (effects (font (size 1 1)) (justify left bottom) (hide yes)))
  (property "Footprint" "" (at 213.36 31.75 0) (effects (font (size 1.27 1.27)) (hide yes)))
  (property "Datasheet" "" (at 213.36 31.75 0) (effects (font (size 1.27 1.27)) (hide yes)))
  (property "Description" "" (at 213.36 31.75 0) (effects (font (size 1.27 1.27)) (hide yes)))
  (pin "1"))
 (wire
  (pts (xy 213.36 31.75) (xy 213.36 34.29))
  (stroke (width 0) (type default)))
 (global_label "VBUS"
  (shape bidirectional)
  (at 213.36 34.29 270)
  (fields_autoplaced yes)
  (effects (font (size 1 1)) (justify right))
  (property "Intersheetrefs" "${INTERSHEET_REFS}" (at 213.36 34.29 0) (effects (font (size 1 1)) (hide yes))))
 (symbol
  (lib_id "power:PWR_FLAG")
  (at 219.71 31.75 0)
  (unit 1)
  (exclude_from_sim no)
  (in_bom no)
  (on_board yes)
  (dnp no)
  (property "Reference" "#FLG02" (at 218.694 27.21 0) (effects (font (size 1.27 1.27)) (justify left bottom) (hide yes)))
  (property "Value" "PWR_FLAG" (at 218.694 28.81 0) (effects (font (size 1 1)) (justify left bottom) (hide yes)))
  (property "Footprint" "" (at 219.71 31.75 0) (effects (font (size 1.27 1.27)) (hide yes)))
  (property "Datasheet" "" (at 219.71 31.75 0) (effects (font (size 1.27 1.27)) (hide yes)))
  (property "Description" "" (at 219.71 31.75 0) (effects (font (size 1.27 1.27)) (hide yes)))
  (pin "1"))
 (wire
  (pts (xy 219.71 31.75) (xy 219.71 34.29))
  (stroke (width 0) (type default)))
 (symbol
  (lib_id "power:GND")
  (at 219.71 34.29 0)
  (unit 1)
  (exclude_from_sim no)
  (in_bom yes)
  (on_board yes)
  (dnp no)
  (property "Reference" "#PWR1011" (at 219.71 34.29 0) (effects (font (size 1.27 1.27)) (hide yes)))
  (property "Value" "GND" (at 219.71 37.49 0) (effects (font (size 1 1)) (hide yes)))
  (property "Footprint" "" (at 219.71 34.29 0) (effects (font (size 1.27 1.27)) (hide yes)))
  (property "Datasheet" "" (at 219.71 34.29 0) (effects (font (size 1.27 1.27)) (hide yes)))
  (property "Description" "" (at 219.71 34.29 0) (effects (font (size 1.27 1.27)) (hide yes)))
  (pin "1"))
 (rectangle
  (start 12.7 17.78)
  (end 107.95 81.28)
  (stroke (width 0.1524) (type dash))
  (fill (type none)))
 (text "USB-C 2.0: 5 V sin PD (Rd 5.1 kΩ)"
  (exclude_from_sim no)
  (at 13.97 19.05 0)
  (effects (font (size 1.8 1.8)
    (bold yes)) (justify left top)))
 (rectangle
  (start 114.3 17.78)
  (end 167.64 58.42)
  (stroke (width 0.1524) (type dash))
  (fill (type none)))
 (text "ESD y TVS"
  (exclude_from_sim no)
  (at 115.57 19.05 0)
  (effects (font (size 1.8 1.8)
    (bold yes)) (justify left top)))
 (rectangle
  (start 173.99 17.78)
  (end 203.2 64.77)
  (stroke (width 0.1524) (type dash))
  (fill (type none)))
 (text "Cable a J101 (GH 8)"
  (exclude_from_sim no)
  (at 175.26 19.05 0)
  (effects (font (size 1.8 1.8)
    (bold yes)) (justify left top)))
 (rectangle
  (start 208.28 17.78)
  (end 226.06 46.99)
  (stroke (width 0.1524) (type dash))
  (fill (type none)))
 (text "ERC"
  (exclude_from_sim no)
  (at 209.55 19.05 0)
  (effects (font (size 1.8 1.8)
    (bold yes)) (justify left top)))
 (embedded_fonts no))
